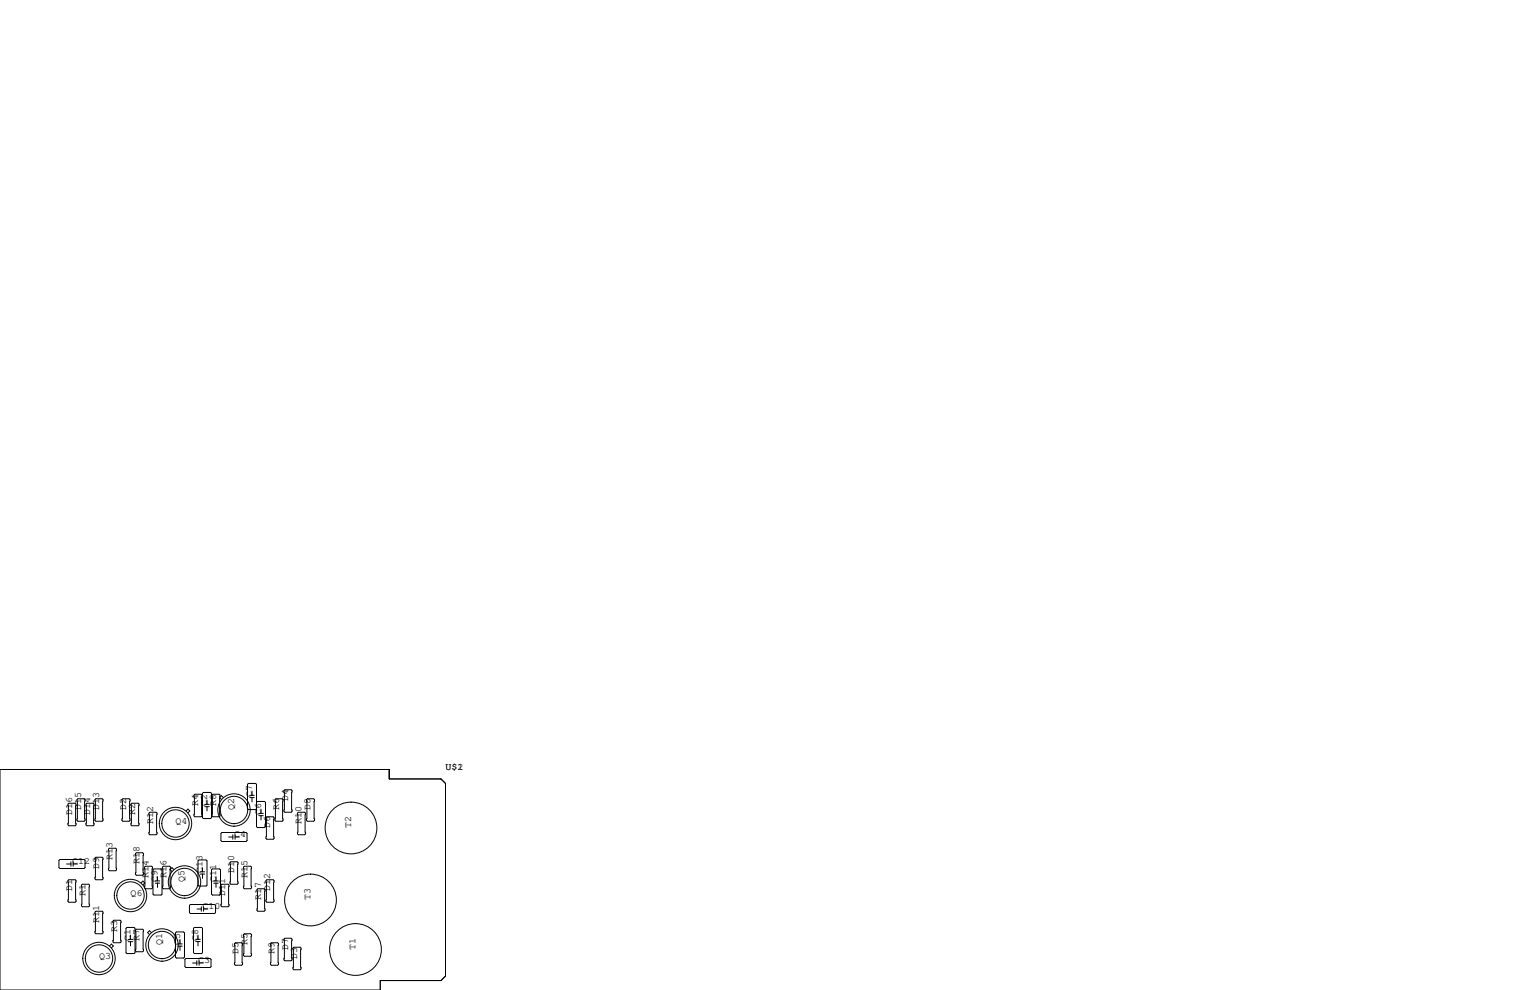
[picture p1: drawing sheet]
<svg xmlns="http://www.w3.org/2000/svg" width="432mm" height="279mm" viewBox="0 0 432 279" stroke-linecap="round" stroke-linejoin="round" font-family="sans-serif">
<g fill="none" stroke="#000" stroke-width=".28">
<path d="M0 217.2h109.9v2.6h14.6l1.2 1.3v54.4l-1.2 1.2h-17.2v2.7h-107.3zM19.4 226.7h1.8l.3 .2v5.9l-.3 .2h-1.8l-.2-.2v-5.9zM22 225.4h1.7l.3 .3v5.8l-.3 .3h-1.7l-.3-.3v-5.8zM24.5 226.7h1.8l.2 .2v5.9l-.2 .2h-1.8l-.2-.2v-5.9zM27.1 225.4h1.7l.3 .3v5.8l-.3 .3h-1.7l-.3-.3v-5.8zM30.9 239.4h1.7l.3 .2v5.9l-.3 .2h-1.7l-.3-.2v-5.9zM34.7 225.4h1.7l.3 .3v5.8l-.3 .3h-1.7l-.3-.3v-5.8zM37 226.9l.2-.2h1.8l.2 .2v5.9l-.2 .2h-1.8l-.2-.2zM42 229.5l.3-.3h1.8l.2 .3v5.8l-.2 .3h-1.8l-.3-.3zM52.5 228.9l.5-.6 .6 .6-.6 .5M54.7 224.4l.3-.2h1.8l.2 .2v5.9l-.2 .2h-1.8l-.3-.2zM57.4 223.6h2l.3 .3v6.9l-.3 .2h-2l-.2-.2v-6.9z"/>
<path d="M57.8 227h1.3M57.8 227.7h1.3M58.4 225.8v1.2M58.4 227.7v1.2M59.8 224.4l.3-.2h1.7l.3 .2v5.9l-.3 .2h-1.7l-.3-.2zM62.4 235.2l.2-.3h6.9l.2 .3v2l-.2 .3h-6.9l-.2-.3zM63 225.1l-.5-.5-.5 .5 .5 .5M64.5 236.2h1.2M65.7 235.6v1.3M66.3 235.6v1.3M66.3 236.2h1.3M70.5 225.1h1.3"/>
<path d="M70.5 224.5h1.3M71.1 223.3v1.2M71.1 225.1v1.2M72.4 226.4l.2-.2h2.1l.2 .2v6.9l-.2 .3h-2.1l-.2-.3v-11.9l-.3-.3h-2l-.2 .3v6.8l.2 .3h2l.3-.3M73 229.6h1.3M73 230.2h1.3M73.7 228.3v1.3M73.7 230.2v1.2M75.1 230.8l.2-.3h1.8l.2 .3v5.8l-.2 .3h-1.8l-.2-.3zM77.9 225.4h1.7l.3 .3v5.8l-.3 .3h-1.7l-.3-.3v-5.8zM80.1 223.1l.3-.2h1.8l.2 .2v5.9l-.2 .2h-1.8l-.3-.2zM84.2 229.2h1.8l.2 .3v5.8l-.2 .3h-1.8l-.3-.3v-5.8z"/>
<path d="M86.5 225.7l.2-.3h1.8l.3 .3v5.8l-.3 .3h-1.8l-.2-.3zM16.9 242.6h6.8l.3 .2v2.1l-.3 .2h-6.8l-.3-.2v-2.1zM18.8 243.8h1.2M19.2 248.5l.2-.2h1.8l.3 .2v5.9l-.3 .2h-1.8l-.2-.2zM20 243.2v1.3M20.7 243.8h1.1M20.7 243.2v1.3M23 249.8l.2-.2h1.8l.3 .2v5.9l-.3 .2h-1.8l-.2-.2zM26.8 257.4l.3-.2h1.7l.3 .2v5.9l-.3 .2h-1.7l-.3-.2zM27.1 241.9h1.7l.3 .3v5.8l-.3 .3h-1.7l-.3-.3v-5.8zM31.9 260l.2-.3h1.8l.3 .3v5.8l-.3 .3h-1.8l-.2-.3zM38.2 240.9l.3-.2h1.8l.2 .2v5.9l-.2 .2h-1.8l-.3-.2z"/>
<path d="M39.8 249.2l.5-.5 .6 .5-.6 .5M40.8 244.7l.2-.2h1.8l.3 .2v5.9l-.3 .2h-1.8l-.2-.2zM43.2 245.5l.2-.3h2.1l.2 .3v6.8l-.2 .3h-2.1l-.2-.3zM43.8 248.6h1.3M43.8 249.3h1.3M44.5 247.4v1.2M44.5 249.3v1.1M45.8 244.7l.3-.2h1.8l.2 .2v5.9l-.2 .2h-1.8l-.3-.2zM49.1 245.4l-.6-.5-.5 .5 .5 .5M53.5 255.5l.2-.2h6.9l.2 .2v2.1l-.2 .2h-6.9l-.2-.2zM55.6 256.5h1.2M56.1 242.7h2.1l.2 .3v6.8l-.2 .3h-2.1l-.2-.3v-6.8z"/>
<path d="M56.5 246.7h1.3M56.5 246h1.3M56.8 255.9v1.3M57.2 244.9v1.1M57.2 246.7v1.2M57.5 255.9v1.3M57.5 256.5h1.2M59.7 245.5l.2-.3h2.1l.2 .3v6.8l-.2 .3h-2.1l-.2-.3zM60.3 248.6h1.3M60.3 249.3h1.3M61 247.4v1.2M61 249.3v1.1"/>
<path d="M62.4 249.8l.2-.2h1.8l.2 .2v5.9l-.2 .2h-1.8l-.2-.2zM64.9 243.5l.3-.3h1.7l.3 .3v5.8l-.3 .3h-1.7l-.3-.3zM68.7 244.7l.3-.2h1.7l.3 .2v5.9l-.3 .2h-1.7l-.3-.2zM72.5 251.1l.3-.3h1.7l.3 .3v5.8l-.3 .3h-1.7l-.3-.3zM75.1 248.5l.2-.2h1.8l.2 .2v5.9l-.2 .2h-1.8l-.2-.2zM30.9 267l.5-.6 .6 .6-.6 .5M35.6 262l.2-.3h2l.3 .3v6.9l-.3 .2h-2l-.2-.2zM36.2 265.1h1.3M36.2 265.8h1.3M36.8 263.9v1.2M36.8 265.8v1.2M38.2 262.5l.3-.2h1.8l.2 .2v5.9l-.2 .2h-1.8l-.3-.2z"/>
<path d="M42.7 263.2l-.5-.5-.5 .5 .5 .5M49.5 263.3l.3-.3h2l.3 .3v6.8l-.3 .3h-2l-.3-.3zM50.2 266.4h1.2M50.2 267h1.2M50.8 265.2v1.2M50.8 267v1.2M52.2 270.8l.3-.3h6.8l.3 .3v2l-.3 .2h-6.8l-.3-.2zM54.4 271.8h1.1M54.6 262l.3-.3h2l.3 .3v6.9l-.3 .2h-2l-.3-.2zM55.2 265.7h1.3M55.2 265.1h1.3M55.5 271.1v1.3"/>
<path d="M55.9 263.9v1.2M55.9 265.7v1.3M56.2 271.1v1.3M56.2 271.8h1.2M66.2 266.3l.2-.2h1.8l.3 .2v5.9l-.3 .2h-1.8l-.2-.2zM68.7 263.8l.3-.3h1.7l.3 .3v5.8l-.3 .3h-1.7l-.3-.3zM76.3 266.3l.3-.2h1.8l.2 .2v5.9l-.2 .2h-1.8l-.3-.2zM80.1 265l.3-.2h1.8l.2 .2v5.9l-.2 .2h-1.8l-.3-.2zM82.7 267.6l.2-.3h1.8l.3 .3v5.8l-.3 .3h-1.8l-.2-.3z"/>
<circle cx="49.5" cy="232.4" r="4.6"/>
<circle cx="49.5" cy="232.4" r="3.9"/>
<circle cx="66" cy="228.6" r="4.6"/>
<circle cx="66" cy="228.6" r="3.9"/>
<circle cx="99.1" cy="233.7" r="7.3"/>
<circle cx="36.8" cy="252.7" r="4.6"/>
<circle cx="36.8" cy="252.7" r="3.9"/>
<circle cx="52.1" cy="248.9" r="4.6"/>
<circle cx="52.1" cy="248.9" r="3.9"/>
<circle cx="87.6" cy="254" r="7.3"/>
<circle cx="27.9" cy="270.5" r="3.9"/>
<circle cx="27.9" cy="270.5" r="4.6"/>
<circle cx="45.7" cy="266.7" r="4.6"/>
<circle cx="45.7" cy="266.7" r="3.9"/>
<circle cx="100.3" cy="268" r="7.3"/>
</g>
<g font-size="2.8">
<text x="125.7" y="217.2">U$1</text>
<text x="129.1" y="217.2">2</text>
<text x="55.9" y="227.3" transform="rotate(-90 55.9 227.3)">R4</text>
<text x="58.4" y="227.3" transform="rotate(-90 58.4 227.3)">C2</text>
<text x="61" y="227.3" transform="rotate(-90 61 227.3)">R8</text>
<text x="71.1" y="224.8" transform="rotate(-90 71.1 224.8)">C7</text>
<text x="81.3" y="226.1" transform="rotate(-90 81.3 226.1)">D4</text>
<text x="20.3" y="229.9" transform="rotate(-90 20.3 229.9)">D16</text>
<text x="22.9" y="228.6" transform="rotate(-90 22.9 228.6)">D15</text>
<text x="25.4" y="229.9" transform="rotate(-90 25.4 229.9)">D14</text>
<text x="27.9" y="228.6" transform="rotate(-90 27.9 228.6)">D13</text>
<text x="35.6" y="228.6" transform="rotate(-90 35.6 228.6)">D2</text>
<text x="38.1" y="229.9" transform="rotate(-90 38.1 229.9)">R2</text>
<text x="43.2" y="232.4" transform="rotate(-90 43.2 232.4)">R12</text>
<text x="49.5" y="232.4">Q4</text>
<text x="66" y="228.6" transform="rotate(-90 66 228.6)">Q2</text>
<text x="73.7" y="229.9" transform="rotate(-90 73.7 229.9)">C6</text>
<text x="76.2" y="233.7" transform="rotate(-90 76.2 233.7)">D6</text>
<text x="78.7" y="228.6" transform="rotate(-90 78.7 228.6)">R6</text>
<text x="85.1" y="232.4" transform="rotate(-90 85.1 232.4)">R10</text>
<text x="87.6" y="228.6" transform="rotate(-90 87.6 228.6)">D8</text>
<text x="99.1" y="233.7" transform="rotate(-90 99.1 233.7)">T2</text>
<text x="66" y="236.2">C4</text>
<text x="20.3" y="243.8">C12</text>
<text x="27.9" y="245.1" transform="rotate(-90 27.9 245.1)">D9</text>
<text x="31.7" y="242.6" transform="rotate(-90 31.7 242.6)">R13</text>
<text x="39.4" y="243.8" transform="rotate(-90 39.4 243.8)">R18</text>
<text x="20.3" y="251.5" transform="rotate(-90 20.3 251.5)">D1</text>
<text x="41.9" y="247.6" transform="rotate(-90 41.9 247.6)">R14</text>
<text x="44.4" y="248.9" transform="rotate(-90 44.4 248.9)">C9</text>
<text x="47" y="247.6" transform="rotate(-90 47 247.6)">R16</text>
<text x="52.1" y="248.9" transform="rotate(-90 52.1 248.9)">Q5</text>
<text x="57.1" y="246.4" transform="rotate(-90 57.1 246.4)">C13</text>
<text x="61" y="248.9" transform="rotate(-90 61 248.9)">C11</text>
<text x="66" y="246.4" transform="rotate(-90 66 246.4)">D10</text>
<text x="69.8" y="247.6" transform="rotate(-90 69.8 247.6)">R15</text>
<text x="76.2" y="251.5" transform="rotate(-90 76.2 251.5)">D12</text>
<text x="24.1" y="252.7" transform="rotate(-90 24.1 252.7)">R1</text>
<text x="36.8" y="252.7">Q6</text>
<text x="57.1" y="256.5">C10</text>
<text x="63.5" y="252.7" transform="rotate(-90 63.5 252.7)">D11</text>
<text x="73.7" y="254" transform="rotate(-90 73.7 254)">R17</text>
<text x="87.6" y="254" transform="rotate(-90 87.6 254)">T3</text>
<text x="27.9" y="260.3" transform="rotate(-90 27.9 260.3)">R11</text>
<text x="33" y="262.9" transform="rotate(-90 33 262.9)">R3</text>
<text x="36.8" y="265.4" transform="rotate(-90 36.8 265.4)">C1</text>
<text x="39.4" y="265.4" transform="rotate(-90 39.4 265.4)">R7</text>
<text x="45.7" y="266.7" transform="rotate(-90 45.7 266.7)">Q1</text>
<text x="50.8" y="266.7" transform="rotate(-90 50.8 266.7)">C5</text>
<text x="55.9" y="265.4" transform="rotate(-90 55.9 265.4)">C8</text>
<text x="67.3" y="269.2" transform="rotate(-90 67.3 269.2)">D5</text>
<text x="69.8" y="266.7" transform="rotate(-90 69.8 266.7)">R5</text>
<text x="77.5" y="269.2" transform="rotate(-90 77.5 269.2)">R9</text>
<text x="81.3" y="268" transform="rotate(-90 81.3 268)">D7</text>
<text x="100.3" y="268" transform="rotate(-90 100.3 268)">T1</text>
<text x="27.9" y="270.5">Q3</text>
<text x="55.9" y="271.8">C3</text>
<text x="83.8" y="270.5" transform="rotate(-90 83.8 270.5)">D3</text>
</g>
</svg>
